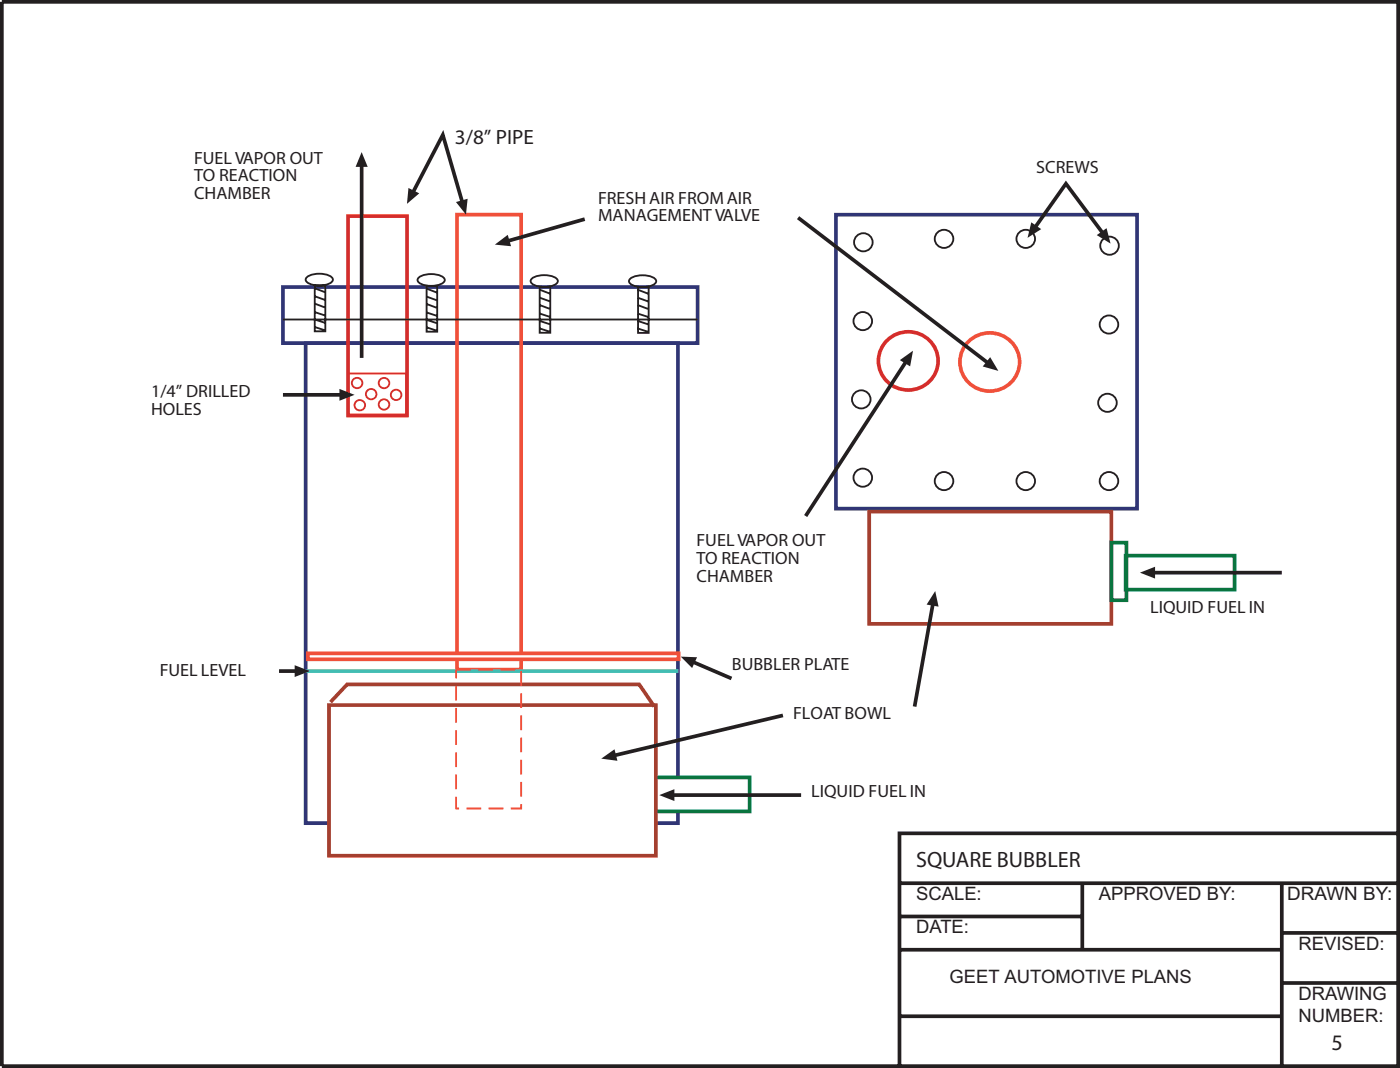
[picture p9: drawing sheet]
<svg xmlns="http://www.w3.org/2000/svg" width="267mm" height="204mm" viewBox="0 0 267 204" stroke-linecap="round" stroke-linejoin="round" font-family="sans-serif">
<path d="M.4 .4h266.7v203.2h-266.7zM267.1 159.1h-95.3v44.5M171.8 168.6h95.3M171.8 175h34.9M206.7 168.6v12.7M244.5 178.1h22.3M244.8 168.6v35M171.8 194h73M171.8 181.3h73M244.8 187.7h22.3" fill="none" stroke="#231f20" stroke-width=".71" stroke-linecap="butt"/>
<path d="M58.4 65.5h71.1v91.7h-71.1z" fill="none" stroke="#303575" stroke-width=".71" stroke-linecap="butt"/>
<path d="M122.4 148.4h20.8v6.5h-20.8z" fill="#fff"/>
<path d="M122.4 148.4h20.8v6.5h-20.8z" fill="none" stroke="#0a743f" stroke-width=".71" stroke-linecap="butt"/>
<path d="M54 54.8h79.2v10.7h-79.2z" fill="none" stroke="#303575" stroke-width=".71" stroke-linecap="butt"/>
<path d="M62.8 134.6h62.5v28.8h-62.5z" fill="#fff"/>
<path d="M62.8 134.6h62.5v28.8h-62.5z" fill="none" stroke="#a43f2f" stroke-width=".71" stroke-linecap="butt"/>
<path d="M87.3 41h12.2v86.8h-12.2z" fill="none" stroke="#f0503a" stroke-width=".71" stroke-linecap="butt"/>
<path d="M66.5 41.3h11.2v38h-11.2z" fill="none" stroke="#d52d2c" stroke-width=".71" stroke-linecap="butt"/>
<g fill="none" stroke="#231f20" stroke-width=".35">
<path d="M58.7 52.8a4.5 4.5 0 0 1 4.8 .3l.1 .3a2.4 2.4 0 0 1-2.6 1.1 2.4 2.4 0 0 1-2.6-1.1zM60 55l2.1 .8M60.1 54.5h2v8.8h-2zM60.1 59.6l2 .6M60.1 58l1.9 .7M60.1 56.6l2 .7M80.1 52.9a4.5 4.5 0 0 1 4.8 .3l.1 .3a2.4 2.4 0 0 1-2.6 1.1 2.4 2.4 0 0 1-2.6-1.1zM81.4 55.1l2 .8M81.5 54.6h2v8.7h-2zM81.5 59.7l1.9 .6M81.5 58l1.9 .7M81.5 56.6l1.9 .7"/>
<path d="M101.7 53.1a4.5 4.5 0 0 1 4.8 .3l.1 .3a2.4 2.4 0 0 1-2.6 1.1 2.4 2.4 0 0 1-2.7-1.1zM103 55.3l2 .8M103.1 54.8h2v8.7h-2zM103.1 59.9l1.9 .6M103.1 58.2l1.9 .7M103.1 56.8l1.9 .7M120.5 53.1a4.5 4.5 0 0 1 4.7 .3l.1 .3a2.41 2.41 0 0 1-2.6 1.1 2.4 2.4 0 0 1-2.6-1.1zM121.8 55.3l2 .8M121.9 54.8h2v8.8h-2zM121.9 59.9l1.9 .6M121.9 58.3l1.8 .7M121.9 56.9l1.9 .7"/>
<path d="M54 61h79.2M60 62.4l2 .6M60.1 61l2 .6M81.4 62.5l1.9 .6M81.5 61.1l1.9 .6M103 62.7l1.9 .6M103.1 61.3l1.9 .6M121.8 62.7l1.9 .6M121.9 61.3l1.9 .6"/>
</g>
<g fill="none" stroke="#d52d2c" stroke-width=".35">
<path d="M66.5 71.3h11.1v8h-11.1z"/>
<circle cx="68.2" cy="73.1" r="1"/>
<circle cx="68.7" cy="77.4" r="1"/>
<circle cx="70.9" cy="75.3" r="1"/>
<circle cx="73.3" cy="73.1" r="1"/>
<circle cx="73.3" cy="77.2" r="1"/>
<circle cx="75.7" cy="75.4" r="1"/>
</g>
<path d="M111.7 41.8l-14.6 4.2" fill="none" stroke="#231f20" stroke-width=".71" stroke-linecap="butt"/>
<path d="M94.5 46.7l2.5-1.9 .6 2.2z" fill-rule="evenodd" fill="#231f20"/>
<path d="M79 36.6l5.6-10.8 3.7 12.6" fill="none" stroke="#231f20" stroke-width=".71" stroke-linecap="butt"/>
<g fill="#231f20">
<path d="M78 35.9l2.1 1-2.4 2z" fill-rule="evenodd"/>
<path d="M87.1 38.6l2.2-.6-.3 3z" fill-rule="evenodd"/>
</g>
<path d="M69.1 31.7v36.6" fill="none" stroke="#231f20" stroke-width=".71" stroke-linecap="butt"/>
<path d="M69.1 29l1.1 2.9h-2.3z" fill-rule="evenodd" fill="#231f20"/>
<path d="M54 75.4h11" fill="none" stroke="#231f20" stroke-width=".71" stroke-linecap="butt"/>
<path d="M64.8 74.3l2.9 1.1-2.9 1.1z" fill-rule="evenodd" fill="#231f20"/>
<path d="M128.6 151.8h24.4" fill="none" stroke="#231f20" stroke-width=".71" stroke-linecap="butt"/>
<path d="M125.9 151.8l2.9-1.1v2.2z" fill-rule="evenodd" fill="#231f20"/>
<path d="M58.2 128.1h71.4" fill="none" stroke="#42bdb3" stroke-width=".71" stroke-linecap="butt"/>
<path d="M159.7 41h57.5v56.1h-57.5z" fill="none" stroke="#303575" stroke-width=".71" stroke-linecap="butt"/>
<path d="M185 65.2a5.6 5.6 0 0 1 8.8 .9 5.6 5.6 0 0 1-3 8.3 5.6 5.6 0 0 1-6.5-2.3 5.6 5.6 0 0 1 .7-6.9z" fill="#fff"/>
<path d="M185 65.2a5.6 5.6 0 0 1 8.8 .9 5.6 5.6 0 0 1-3 8.3 5.6 5.6 0 0 1-6.5-2.3 5.6 5.6 0 0 1 .7-6.9z" fill="none" stroke="#f0503a" stroke-width=".71" stroke-linecap="butt"/>
<path d="M169.5 65a5.6 5.6 0 0 1 8.5 .5 5.6 5.6 0 0 1-1.9 8.3 5.6 5.6 0 0 1-7.2-1.5 5.6 5.6 0 0 1 .6-7.3z" fill="#fff"/>
<path d="M169.5 65a5.6 5.6 0 0 1 8.5 .5 5.6 5.6 0 0 1-1.9 8.3 5.6 5.6 0 0 1-7.2-1.5 5.6 5.6 0 0 1 .6-7.3z" fill="none" stroke="#d52d2c" stroke-width=".71" stroke-linecap="butt"/>
<g fill="none" stroke="#231f20" stroke-width=".35">
<circle cx="164.9" cy="46.3" r="1.75"/>
<circle cx="180.3" cy="45.6" r="1.75"/>
<circle cx="195.9" cy="45.6" r="1.75"/>
<circle cx="211.9" cy="46.9" r="1.75"/>
<circle cx="164.5" cy="76.3" r="1.75"/>
<circle cx="164.8" cy="61.3" r="1.75"/>
<circle cx="211.5" cy="76.9" r="1.75"/>
<circle cx="211.8" cy="62" r="1.75"/>
<circle cx="164.8" cy="91.2" r="1.75"/>
<circle cx="180.3" cy="91.9" r="1.75"/>
<circle cx="195.9" cy="91.9" r="1.75"/>
<circle cx="211.8" cy="91.9" r="1.75"/>
</g>
<path d="M212.3 103.6h2.9v11h-2.9zM215 106.1h20.8v6.5h-20.8z" fill="none" stroke="#0a743f" stroke-width=".71" stroke-linecap="butt"/>
<path d="M166 97.7h46.3v21.4h-46.3zM63.1 134.1l3.2-3.4h55.8l2.9 4.2" fill="none" stroke="#a43f2f" stroke-width=".71" stroke-linecap="butt"/>
<path d="M87.1 127.8h12.4v26.6h-12.4z" fill="none" stroke="#f0503a" stroke-width=".35" stroke-dasharray="2.8 1.4" stroke-linecap="butt"/>
<path d="M58.8 124.7h70.8v1.2h-70.8z" fill="#fff"/>
<path d="M58.8 124.7h70.8v1.2h-70.8z" fill="none" stroke="#f0503a" stroke-width=".71" stroke-linecap="butt"/>
<path d="M53.3 128.1h3.2" fill="none" stroke="#231f20" stroke-width=".71" stroke-linecap="butt"/>
<path d="M56.3 127l2.9 1.1-2.9 1.2z" fill-rule="evenodd" fill="#231f20"/>
<path d="M132.5 126.4l7.2 3.1" fill="none" stroke="#231f20" stroke-width=".71" stroke-linecap="butt"/>
<path d="M130 125.4l3.1 .1-.9 2z" fill-rule="evenodd" fill="#231f20"/>
<path d="M220.4 109.3h24.4" fill="none" stroke="#231f20" stroke-width=".71" stroke-linecap="butt"/>
<path d="M217.7 109.3l2.9-1.1v2.3z" fill-rule="evenodd" fill="#231f20"/>
<path d="M152.4 41.6l36.2 27.6" fill="none" stroke="#231f20" stroke-width=".71" stroke-linecap="butt"/>
<path d="M189.1 68.2l1.6 2.6-3-.8z" fill-rule="evenodd" fill="#231f20"/>
<path d="M173 69.2l-19.1 29.3" fill="none" stroke="#231f20" stroke-width=".71" stroke-linecap="butt"/>
<path d="M171.9 68.8l2.5-1.8-.6 3z" fill-rule="evenodd" fill="#231f20"/>
<path d="M178.2 115.4l-3.5 19.5" fill="none" stroke="#231f20" stroke-width=".71" stroke-linecap="butt"/>
<path d="M178.6 112.8l.7 3-2.3-.4z" fill-rule="evenodd" fill="#231f20"/>
<path d="M149.5 136.6l-32 7.6" fill="none" stroke="#231f20" stroke-width=".71" stroke-linecap="butt"/>
<path d="M114.8 144.8l2.6-1.7 .5 2.2z" fill-rule="evenodd" fill="#231f20"/>
<path d="M197.8 43.2l5.8-8.1 6.9 9.3" fill="none" stroke="#231f20" stroke-width=".71" stroke-linecap="butt"/>
<g fill="#231f20">
<path d="M197 42.4l1.9 1.3-2.6 1.7z" fill-rule="evenodd"/>
<path d="M209.5 44.9l1.9-1.3 .7 2.9z" fill-rule="evenodd"/>
</g>
<g font-size="4.2" fill="#231f20">
<text x="175" y="165.5">SQUARE BUBBLER</text>
<text x="254.4" y="200.4">5</text>
</g>
<text font-size="3.9" fill="#231f20" x="86.9" y="27.6">3/8” PIPE</text>
<g font-size="3.5" fill="#231f20">
<text x="175" y="171.8">SCALE:</text>
<text x="209.9" y="171.8">APPROVED BY:</text>
<text x="245.9" y="171.8">DRAWN BY:</text>
<text x="175" y="178.2">DATE:</text>
<text x="248" y="181.3">REVISED:</text>
<text x="181.3" y="187.7">GEET AUTOMOTIVE PLANS</text>
<text x="248" y="190.9">DRAWING</text>
<text x="248" y="195.1">NUMBER:</text>
</g>
<g font-size="3.4" fill="#231f20">
<text x="37.1" y="31.3">FUEL VAPOR OUT</text>
<text x="37.1" y="34.6">TO REACTION</text>
<text x="197.9" y="32.9">SCREWS</text>
<text x="37.1" y="38">CHAMBER</text>
<text x="114.2" y="38.9">FRESH AIR FROM AIR</text>
<text x="114.2" y="42.2">MANAGEMENT VALVE</text>
<text x="28.9" y="75.8">1/4” DRILLED</text>
<text x="28.9" y="79.2">HOLES</text>
<text x="133" y="104.3">FUEL VAPOR OUT</text>
<text x="133" y="107.7">TO REACTION</text>
<text x="133" y="111.1">CHAMBER</text>
<text x="219.7" y="117">LIQUID FUEL IN</text>
<text x="30.5" y="129.1">FUEL LEVEL</text>
<text x="139.8" y="128">BUBBLER PLATE</text>
<text x="151.5" y="137.3">FLOAT BOWL</text>
<text x="154.9" y="152.2">LIQUID FUEL IN</text>
</g>
</svg>
